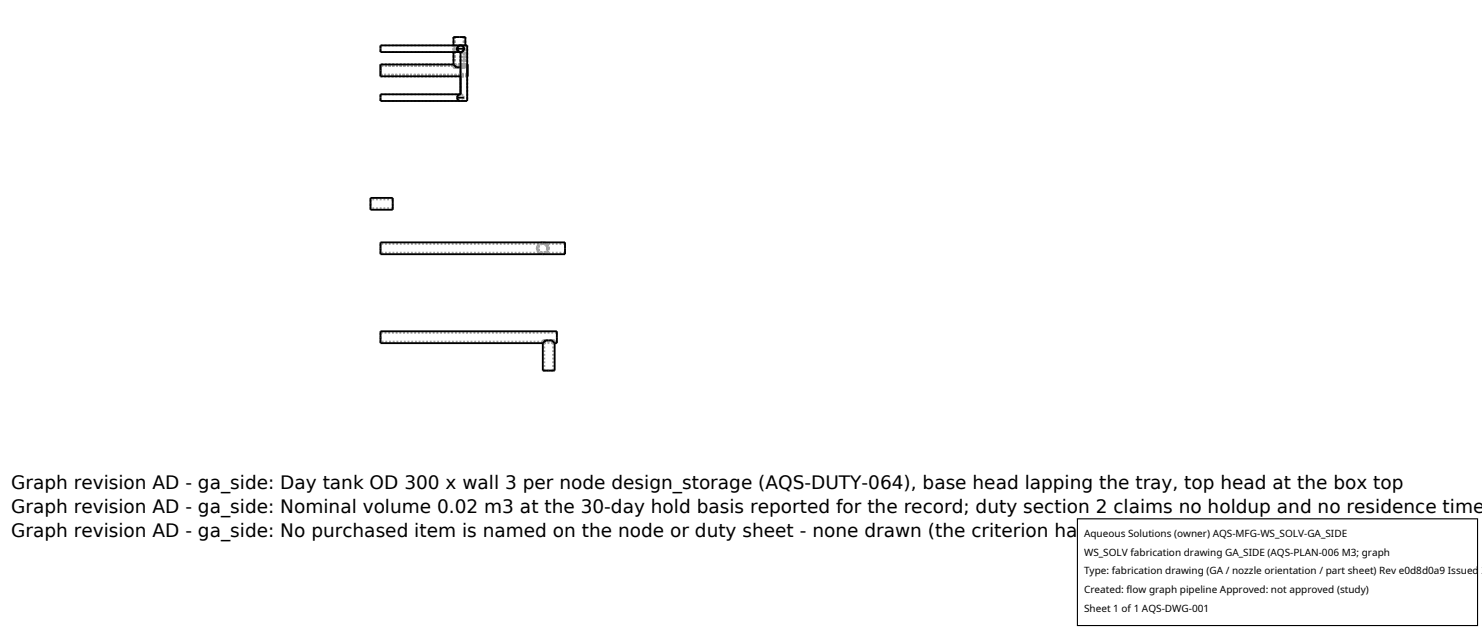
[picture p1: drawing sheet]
<svg xmlns="http://www.w3.org/2000/svg" width="212mm" height="90mm" viewBox="0 0 212 90" stroke-linecap="round" stroke-linejoin="round" font-family="sans-serif">
<g fill="none" stroke="#a0a0a0" stroke-width=".26" stroke-dasharray=".3 .3" stroke-linecap="butt">
<path d="M54.3 7v.4M54.3 7.4v-.9M54.3 6.5v.5M54.3 13.9v.5M54.3 14.4v-.9M54.3 13.5v.4M54.3 10.1v.8M54.3 10.9v-1.7M54.3 9.2v.9M54.3 10.1v.6M54.3 10.7v-1.3M54.3 9.4v.7"/>
<path d="M64.8 9.2l.4 .4M64.8 5.3h.8M64.8 9.4l.1 .2M64.8 9.6h.1M64.8 6.5v.9M64.8 5.3v3.9M64.8 9.2h-10.5M64.8 9.4h-10.5M64.8 9.4v.2M64.9 9.6l-.1-.2M64.9 9.6h-.1M65 9.4l.2 .2"/>
<path d="M65 9.6h.2M65 5.3h.6M65 9.2l.6 .3M65 9.4v.2M65 5.3v3.9M65.2 9.6l-.4-.4M65.2 9.6h.4M65.2 9.6h-.3M65.2 9.6l-.2-.2M65.2 9.6h-.2M65.3 7l.1-.4 .4-.1M65.3 13.9l.1 .4 .4 .1"/>
<path d="M65.3 13.9l.1-.3 .4-.1M65.3 7l.1 .3 .4 .1M65.3 7l.1 .2 .2 .2M65.3 6.9v.1M65.3 7l.2 .4M65.3 6.8v.1M65.3 7.1v.1M65.3 7.2h.1M65.4 6.7l-.1 .1M65.4 6.7h-.1M65.4 7.2l.2 .2M65.4 7.2l.1 .2"/>
<path d="M65.4 7.2v.1M65.4 6.6v.1M65.4 6.6l-.1 .3M65.4 7.3l.2 .1M65.5 7.4l-.3-.2-.1-.2 .1-.3 .3-.1M65.5 6.6l-.2 .4M65.5 7.4h.1M65.5 6.5h.1M65.5 6.5v.1M65.6 6.5l-.1 .1M65.6 6.5l-.3 .4M65.6 6.5l-.3 .3 .1 .5"/>
<path d="M65.6 7.4h-.6l-.1-.4 .2-.4 .5-.1M65.6 7.4h.1M65.6 7.4h.2M65.6 5.3h.9M65.6 9.6h.5M65.6 5.3h.6M65.6 9.5l.6-.3M65.6 7.4h.4l.2-.3M65.6 9.6h.2M65.6 6.5h.2M65.6 9.5h.2M65.7 6.5h-.1"/>
<path d="M65.7 7.4h.1M65.7 6.5h.1M65.8 6.5h-.1M65.8 7.4l-.4-.1-.1-.3M65.8 7.4v2.2M65.8 10.1v-.5M65.8 10.8v-.7M65.8 10.8v2.7M65.8 7.4v3.5M65.8 6.5h.9M65.8 7.4l.3-.1 .2-.3-.2-.4-.3-.1M65.8 13.5l.3 .1 .2 .3-.2 .4-.3 .1"/>
<path d="M65.8 14.4h.9M65.8 13.5l-.4 .1-.1 .3M65.8 14.4l-.4-.1-.1-.4M65.8 14.4l.3-.1 .2-.3-.2-.4-.3-.1M65.8 6.5l-.4 .1-.1 .4M65.8 6.5h-.2M65.8 6.5l.3 .1 .2 .3-.2 .4-.3 .1M65.8 9.6h.3M65.8 7.4l.4-.1v-.4l-.2-.4h-.4M65.8 7.4h-.3l-.2-.2v-.3l.1-.2 .5-.2 .2 .1 .1 .3M65.8 7.4v6.1M65.8 9.6h-.6"/>
<path d="M65.8 10.5v-.4M65.8 9.6v.9M65.8 6.5h.3M65.8 7.4v1.9M65.8 9.5v-.2M65.8 7.4v2.1M65.8 6.5h-11.5M65.8 7.4h-11.5M65.8 13.5h-11.5M65.8 14.4h-11.5M65.8 7.4h.1M65.9 6.5h-.1"/>
<path d="M66 6.5h-.1M66 6.6v-.1M66 7.4l.1-.1M66.1 9.6l.4-.4M66.1 9.6h-.9M66.1 6.6h-.1M66.1 9.6l.1-.2M66.1 9.6h.1M66.1 9.6h-.3M66.1 9.3l.1-.1M66.1 9.3v-2.8M66.1 6.5h-.3"/>
<path d="M66.1 9.3h-.3M66.1 7.3l.1-.1M66.1 6.7v-.1M66.2 6.7h-.1M66.2 7.2v-.1M66.2 6.8v-.1M66.2 9.4l-.1 .2M66.2 9.6h-.1M66.2 5.3h-1.2M66.2 9.2l-.6 .3-.6-.3M66.2 7.1l-.1 .2-.3 .1M66.2 6.9l-.2-.3-.3-.1"/>
<path d="M66.2 6.9l-.1-.3-.3-.1M66.2 9.4h-1.2M66.2 9.4v.2M66.2 5.3v1.6M66.2 7.1v2.1M66.2 9.2h-1.2M66.2 5.3v3.9M66.3 14.4h-.5M66.3 6.5h-.5M66.3 13.9h-1M66.3 9.6l.2-.2M66.3 9.6h-.2"/>
<path d="M66.3 9.6h.2M66.4 6.5h.3M66.4 6.5h-.6M66.4 6.5v2.8M66.4 9.3l.1-.1M66.4 9.6h.1M66.4 9.6h-.3M66.5 5.3h-1.7M66.5 9.2l-.4 .4M66.5 9.4l-.2 .2M66.5 9.6h-.2M66.5 9.4l-.1 .2"/>
<path d="M66.5 6.5v2.7M66.5 5.3v3.9M66.5 9.4v.2M66.7 6.5v7.9M66.7 6.5v2.8M66.7 9.3h-.3M66.7 10.1v-.8M66.7 10.8v-.7M66.7 10.8v3.6M66.7 10.8h-.9M66.7 9.6h-.3M66.7 10.1v-.5"/>
<path d="M66.7 10.5v-.4M66.7 10.5h-.9M66.7 9.6v.9M66.7 9.2h-.2M66.7 10.9h-.9M66.8 10.1v.8M66.8 10.9v-1.7M66.8 9.2v.9M66.8 10.1v.6M66.8 10.7v-1.3M66.8 9.4v.7M66.8 9.2h-.3"/>
<path d="M66.8 10.9h-12.5M66.8 9.4h-.3M66.8 10.7h-12.5M52.9 29.9v-1.6M52.9 29.1v.6M52.9 29.7v-1.2M52.9 28.5v.6M54.3 36.3v-1.7M54.3 35.5v.6M54.3 36.1v-1.3M54.3 34.8v.7M56.1 29.9v-1.6"/>
<path d="M56.1 29.1v.6M56.1 29.7v-1.2M56.1 28.5v.6M56.1 28.5h-3.2M56.1 29.7h-3.2M76.7 35.5l.2 .6 .6 .2M76.9 35.5l.2 .4 .4 .2M77 36.1l-.3-.6v-.4l.3-.3M77 34.8h-22.7M77 36.1h-22.7M77.5 34.6l.6 .3 .3 .6M77.5 34.6l-.6 .3-.2 .6"/>
<path d="M77.5 36.1h-.5M77.5 34.8h-.5M77.5 36.1l-.4-.2-.2-.4 .2-.5 .4-.2M77.5 34.8l-.4 .2-.2 .5M77.5 34.8l.5 .2 .1 .5M77.5 34.8l.4 .2 .2 .4-.1 .5-.5 .2M78.1 34.8l.3 .6-.1 .4-.2 .3M78.1 36.1h-.6M78.1 34.8h-.6M78.1 35.5l-.2 .4-.4 .2-.4-.2-.2-.5 .2-.4 .4-.2 .5 .2 .1 .5M78.1 35.5l-.1 .4-.5 .2-.4-.2-.2-.5 .2-.4 .4-.2 .5 .2 .1 .5M78.1 35.5l-.1 .4-.5 .2"/>
<path d="M78.4 35.5l-.3 .6-.6 .2M78.4 35.5l-.3 .5-.5 .3-.6-.2-.3-.6 .2-.6 .6-.3 .6 .3 .3 .6M80.7 36.3v-1.7M80.7 35.5v.6M80.7 36.1v-1.3M80.7 34.8v.7M80.7 34.8h-2.6M80.7 36.1h-2.6M54.3 49v-1.7M54.3 48.2v.6M54.3 48.8v-1.3M54.3 47.5v.7"/>
<path d="M77.5 52.9h1.7M77.5 48.8l.1-.2M77.5 48.6h.1M77.5 48.8h-23.2M77.5 48.8v-.2M77.6 48.6l-.1 .2M77.6 48.6h-.1M77.7 52.9h1.3M77.7 49l.6-.3 .7 .3M77.7 48.6h.2M77.7 52.9v-3.9M77.7 48.8v-.2"/>
<path d="M77.9 48.6l-.4 .4M77.9 48.6h.9M77.9 48.6h-.3M77.9 48.6l-.2 .2M77.9 48.6h-.2M78.4 52.9h-.7M78.4 48.7l-.7 .3M78.8 48.6h-.9M78.8 48.6l.4 .4M78.8 48.6l.2 .2M78.8 48.6h.2M79 52.9h-.6"/>
<path d="M79 49l-.6-.3M79 48.8l-.2-.2M79 48.6h-.2M79 52.9v-3.9M79 49h-1.3M79 48.8h-1.3M79 48.8v-.2M79.1 48.6l.1 .2M79.1 48.6h-.3M79.1 48.6h.1M79.2 48.8l-.1-.2M79.2 48.6h-.1"/>
<path d="M79.2 48.8v-.2M79.5 49v-1.7M79.5 48.2v.6M79.5 48.8v-1.3M79.5 47.5v.7M79.5 47.5h-25.2M79.5 48.8h-.3"/>
</g>
<g fill="none" stroke="#000" stroke-width=".26">
<path d="M64.8 9.2h-10.5v1.7h11.5M64.8 6.5v-1.2h1.7v1.2M64.8 9.2l.4 .4h.6M64.8 7.4v1.8M65.3 7l.1 .3 .4 .1M65.3 13.9l.1 .4 .4 .1M65.3 7h.1M65.3 7l.1 .2M65.3 13.9h1M65.3 7h1M65.3 6.9v.1M65.3 7v.1"/>
<path d="M65.3 6.9h.1M65.3 7.1h.1M65.3 6.8v.1M65.3 6.8h.1M65.3 7.1l.1 .1M65.3 7.2h.1M65.4 7.2h.1M65.4 6.7h.1M65.4 7.3h.1M65.4 6.6v.1M65.4 6.6h.1M65.5 6.6h-.1"/>
<path d="M65.5 7.3h.1M65.5 6.6h.1M65.5 7.4h.1M65.5 6.5v.1M65.5 6.5h.1M65.6 7.4h.1M65.6 6.5h.1M65.7 7.4h.1M65.7 6.5h.1M65.8 6.5h-.1M65.8 6.5l-.4 .1-.1 .4M65.8 13.5l-.4 .1-.1 .3"/>
<path d="M65.8 6.5l.3 .1 .2 .3-.2 .4-.3 .1M65.8 7.4v6.1M65.8 7.4h.1M65.9 7.4h-11.6v-.9h12.4v7.9h-12.4v-.9h11.5M65.9 6.5h.1M65.9 7.4h.1M66 7.4h-.1M66 7.4h.1M66 6.5h.1M66 6.6h.1M66.1 7.3h.1M66.1 6.6h.1"/>
<path d="M66.1 6.7h.1M66.2 7.2h.1M66.2 6.8h.1M66.2 6.8v.3M66.7 9.2v1.7M52.9 28.3h3.2v1.6h-3.2zM54.3 34.6h26.4v1.7h-26.4zM77.5 49h-23.2v-1.7h25.2v1.7h-.3M77.5 49v3.9h1.7v-3.9M77.9 48.6l-.4 .4M77.9 48.6h.9l.4 .4M77.9 48.6l-.2 .2"/>
</g>
<path d="M153.9 74.1h57.1v15.2h-57.1z" fill="#fff" stroke="#000" stroke-width=".16"/>
<g font-size="2.6">
<text x="1.6" y="69.8">Graph revision AD - ga_side: Day tank OD 300 x wall 3 per node design_storage (AQS-DUTY-064), base head lapping the tray, top head at the box top</text>
<text x="1.6" y="73.3">Graph revision AD - ga_side: Nominal volume 0.02 m3 at the 30-day hold basis reported for the record; duty section 2 claims no holdup and no residence time</text>
<text x="1.6" y="76.7">Graph revision AD - ga_side: No purchased item is named on the node or duty sheet - none drawn (the criterion has nothing to match, W12)</text>
</g>
<g font-size="1.4">
<text x="154.8" y="76.6">Aqueous Solutions (owner) AQS-MFG-WS_SOLV-GA_SIDE</text>
<text x="154.8" y="79.3">WS_SOLV fabrication drawing GA_SIDE (AQS-PLAN-006 M3; graph</text>
<text x="154.8" y="82">Type: fabrication drawing (GA / nozzle orientation / part sheet) Rev e0d8d0a9 Issued 2</text>
<text x="154.8" y="84.7">Created: flow graph pipeline Approved: not approved (study)</text>
<text x="154.8" y="87.4">Sheet 1 of 1 AQS-DWG-001</text>
</g>
</svg>
